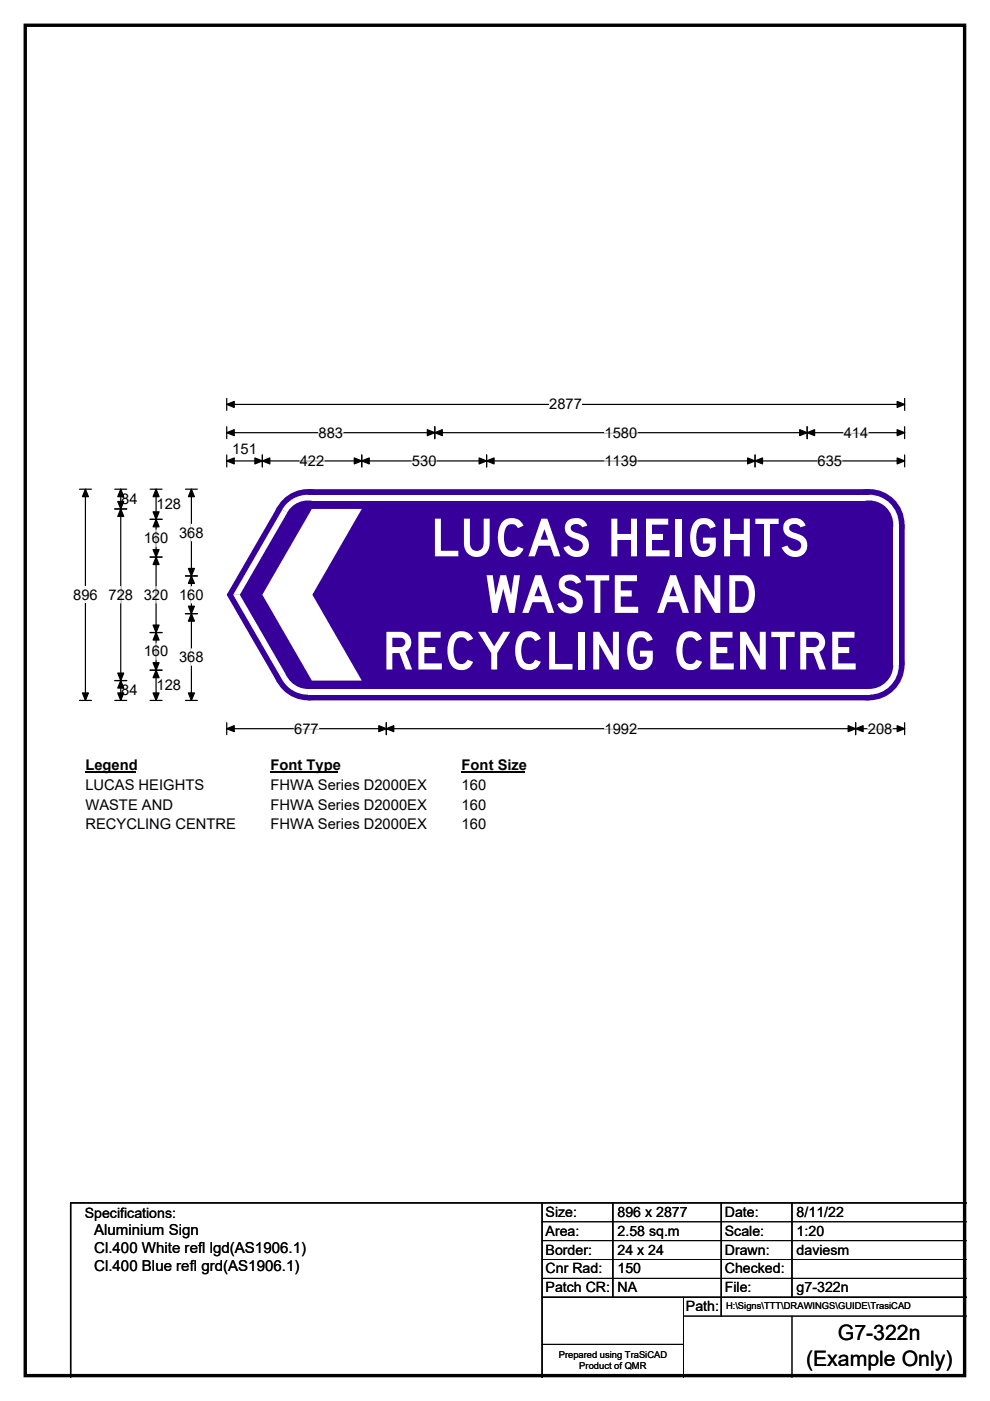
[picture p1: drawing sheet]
<svg xmlns="http://www.w3.org/2000/svg" width="210mm" height="297mm" viewBox="0 0 210 297" stroke-linecap="round" stroke-linejoin="round" font-family="sans-serif">
<path d="M5.4 5.4h199.2v286.3h-199.2z" fill="none" stroke="#000" stroke-width=".72"/>
<path d="M48.1 85.7h143.8M48.1 84.5v2.5M191.9 84.5v2.5" fill="none" stroke="#000" stroke-width=".25"/>
<path d="M48.1 85.7l1.6-.6v1.3zM190.3 85.1l1.6 .6-1.6 .7z" fill="#000" stroke="#000" stroke-width=".25"/>
<path d="M116.5 84h6.9v3.5h-6.9z" fill="#fff"/>
<g fill="none" stroke="#000" stroke-width=".25">
<path d="M48.1 91.7h143.8M48.1 90.5v2.5M48.1 96.5v2.5M48.1 97.7h143.8M55.6 96.5v2.5M76.7 96.5v2.5M92.2 90.5v2.5M103.2 96.5v2.5M160.1 96.5v2.5M171.2 90.5v2.5M191.9 90.5v2.5M191.9 96.5v2.5"/>
<path d="M16.8 103.7h2.6M18.1 103.7v44.8M16.8 148.5h2.6M48.1 153.2v2.6M48.1 154.5h143.8M81.9 153.2v2.6M181.5 153.2v2.6M191.9 153.2v2.6"/>
</g>
<g fill="#000" stroke="#000" stroke-width=".25">
<path d="M48.1 91.7l1.6-.6v1.3zM48.1 97.7l1.6-.6v1.3zM55.6 97.7l1.6-.6v1.3zM54.1 97.1l1.5 .6-1.5 .7zM75.1 97.1l1.6 .6-1.6 .7zM76.7 97.7l1.6-.6v1.3zM92.2 91.7l1.6-.6v1.3zM90.6 91.1l1.6 .6-1.6 .7zM101.6 97.1l1.6 .6-1.6 .7zM103.2 97.7l1.6-.6v1.3zM158.6 97.1l1.5 .6-1.5 .7zM160.1 97.7l1.6-.6v1.3z"/>
<path d="M169.6 91.1l1.6 .6-1.6 .7zM171.2 91.7l1.6-.6v1.3zM190.3 91.1l1.6 .6-1.6 .7zM190.3 97.1l1.6 .6-1.6 .7zM18.1 103.7l.7 1.6h-1.3zM17.5 146.9h1.3l-.7 1.6zM48.1 154.5l1.6-.6v1.2zM81.9 154.5l1.6-.6v1.2zM80.3 153.9l1.6 .6-1.6 .6zM179.9 153.9l1.6 .6-1.6 .6zM181.5 154.5l1.6-.6v1.2zM190.3 153.9l1.6 .6-1.6 .6z"/>
</g>
<path d="M63.6 97.7h5.2M67.6 91.7h5.2M87.4 97.7h5.2M128.2 97.7h6.9M128.2 91.7h7M173.4 97.7h5.2M178.9 91.7h5.2M62.4 154.5h5.2M128.2 154.5h7M184.1 154.5h5.2" fill="none" stroke="#fff" stroke-width=".25"/>
<path d="M15.5 124.4h5.2v3.5h-5.2z" fill="#fff"/>
<g fill="none" stroke="#000" stroke-width=".25">
<path d="M24.3 107.9h2.6M24.3 103.7h2.6M25.6 103.7v44.8M31.8 103.7h2.6M31.8 110.1h2.6M31.8 118.1h2.6M33.1 103.7v44.8M39.3 103.7h2.6M40.6 103.7v44.8M31.8 134.1h2.6M39.3 122.1h2.6M39.3 130.1h2.6"/>
<path d="M24.3 144.3h2.6M24.3 148.5h2.6M31.8 148.5h2.6M31.8 142.1h2.6M39.3 148.5h2.6"/>
</g>
<g fill="#000" stroke="#000" stroke-width=".25">
<path d="M25.6 107.9l.6 1.6h-1.2zM25.6 103.7l.6 1.6h-1.2zM25 106.3h1.2l-.6 1.6zM33.1 110.1l.6 1.6h-1.2zM32.5 116.5h1.2l-.6 1.6zM33.1 103.7l.6 1.6h-1.2zM32.5 108.5h1.2l-.6 1.6zM33.1 118.1l.6 1.6h-1.2zM40.6 103.7l.6 1.6h-1.2zM32.5 132.5h1.2l-.6 1.6zM33.1 134.1l.6 1.6h-1.2zM40.6 122.1l.6 1.6h-1.2z"/>
<path d="M40 128.5h1.2l-.6 1.6zM40 120.5h1.2l-.6 1.6zM40.6 130.1l.6 1.6h-1.2zM25 142.7h1.2l-.6 1.6zM25.6 144.3l.6 1.6h-1.2zM25 146.9h1.2l-.6 1.6zM32.5 140.5h1.2l-.6 1.6zM33.1 142.1l.6 1.6h-1.2zM32.5 146.9h1.2l-.6 1.6zM40 146.9h1.2l-.6 1.6z"/>
</g>
<path d="M33.1 112.4v3.5M40.6 111.2v3.5M25.6 124.4v3.4M33.1 124.4v3.4M33.1 136.4v3.4M40.6 124.4v3.4M40.6 137.6v3.5" fill="none" stroke="#fff" stroke-width=".25"/>
<path d="M18.1 160.5h10.8v3.5h-10.8z" fill="#fff"/>
<path d="M18.1 163.8h10.8" fill="none" stroke="#000" stroke-width=".32"/>
<path d="M57.4 160.5h14.4v3.5h-14.4z" fill="#fff"/>
<path d="M57.4 163.8h14.4" fill="none" stroke="#000" stroke-width=".32"/>
<path d="M97.9 160.5h13.5v3.5h-13.5z" fill="#fff"/>
<path d="M97.9 163.8h13.5" fill="none" stroke="#000" stroke-width=".32"/>
<g fill="#fff">
<path d="M18.1 164.7h25.1v3.5h-25.1z"/>
<path d="M57.4 164.7h33v3.5h-33z"/>
<path d="M97.9 164.7h5.2v3.5h-5.2z"/>
<path d="M18.1 168.9h18.5v3.5h-18.5z"/>
<path d="M57.4 168.9h33v3.5h-33z"/>
<path d="M97.9 168.9h5.2v3.5h-5.2z"/>
<path d="M18.1 173.1h31.8v3.5h-31.8z"/>
<path d="M57.4 173.1h33v3.5h-33z"/>
<path d="M97.9 173.1h5.2v3.5h-5.2z"/>
</g>
<g fill="#37009b">
<path d="M58.8 107.5l6.5-3.8h119.1l7.5 7.5v29.8l-7.5 7.5h-119.1l-6.5-3.8-10.6-18.5v-.2z" fill-rule="evenodd"/>
<path d="M48.2 125.9h.3v.4h-.3z" fill-rule="evenodd"/>
<circle cx="65.3" cy="111.2" r="7.5"/>
<circle cx="65.3" cy="141" r="7.5"/>
<circle cx="184.4" cy="141" r="7.5"/>
<circle cx="184.4" cy="111.2" r="7.5"/>
</g>
<g fill="#fff">
<path d="M65.3 104.9h119.1v1.2h-119.1z" fill-rule="evenodd"/>
<path d="M60.9 106.7a6.3 6.3 0 0 1 4.4-1.8v6.3l-5.4-3.1z" fill-rule="evenodd"/>
</g>
<circle cx="65.3" cy="111.2" r="5.1" fill="#37009b"/>
<g fill="#fff">
<path d="M59.9 108.1l1 .6-10 17.4h-1.4z"/>
<path d="M49.5 126.1h1.4l10 17.5-1 .5z"/>
<path d="M59.9 144.1l5.4-3.1v6.3a6.3 6.3 0 0 1-5.4-3.2z" fill-rule="evenodd"/>
</g>
<circle cx="65.3" cy="141" r="5.1" fill="#37009b"/>
<g fill="#fff">
<path d="M65.3 146.1h119.1v1.2h-119.1z" fill-rule="evenodd"/>
<path d="M184.4 141l6.2-.1a6.3 6.3 0 0 1-6.2 6.4z" fill-rule="evenodd"/>
</g>
<circle cx="184.4" cy="141" r="5.1" fill="#37009b"/>
<g fill="#fff">
<path d="M189.5 111.2h1.2v29.9h-1.2z" fill-rule="evenodd"/>
<path d="M184.4 104.9a6.3 6.3 0 0 1 6.2 6.3h-6.2z" fill-rule="evenodd"/>
</g>
<circle cx="184.4" cy="111.2" r="5.1" fill="#37009b"/>
<path d="M66.1 107.9h10.6l-10.4 18.2 10.4 18.2h-10.6l-10.5-18.2z" fill-rule="evenodd" fill="#fff"/>
<path d="M115 255v37M130 255v20M153 255v24M168 255v20M205 255h-190v37M115 275h90" fill="none" stroke="#000" stroke-width=".3"/>
<path d="M115 259h90M115 263h90M115 267h90M115 271h90M145 279h60M145 275v17M168 279v13M115 285h30" fill="none" stroke="#000" stroke-width=".21"/>
<g font-size="11.1" fill="#fff">
<text x="91.3" y="118">LUCAS HEIGHTS</text>
<text x="103" y="129.9">WASTE AND</text>
<text x="81" y="141.9">RECYCLING CENTRE</text>
</g>
<g font-size="4.5">
<text x="177.7" y="284.2">G7-322n</text>
<text x="171" y="289.6">(Example Only)</text>
</g>
<g font-size="3.2">
<text x="20" y="261.9">Aluminium Sign</text>
<text x="20" y="265.7">Cl.400 White refl lgd(AS1906.1)</text>
<text x="20" y="269.6">Cl.400 Blue refl grd(AS1906.1)</text>
</g>
<g font-size="3.1">
<text x="116.5" y="86.8">2877</text>
<text x="67.6" y="92.8">883</text>
<text x="128.2" y="92.8">1580</text>
<text x="178.9" y="92.8">414</text>
<text x="49.3" y="96.3">151</text>
<text x="63.6" y="98.8">422</text>
<text x="87.4" y="98.8">530</text>
<text x="128.2" y="98.8">1139</text>
<text x="173.4" y="98.8">635</text>
<text x="25.7" y="106.8">84</text>
<text x="33.2" y="107.9">128</text>
<text x="38" y="114">368</text>
<text x="30.5" y="115.1">160</text>
<text x="15.5" y="127.2">896</text>
<text x="23" y="127.1">728</text>
<text x="30.5" y="127.2">320</text>
<text x="38" y="127.2">160</text>
<text x="30.5" y="139.1">160</text>
<text x="38" y="140.4">368</text>
<text x="25.7" y="147.4">84</text>
<text x="33.2" y="146.3">128</text>
<text x="62.4" y="155.6">677</text>
<text x="128.2" y="155.6">1992</text>
<text x="184.1" y="155.6">208</text>
<text x="18.1" y="163.3">Legend</text>
<text x="18.1" y="167.5">LUCAS HEIGHTS</text>
<text x="57.4" y="163.3">Font Type</text>
<text x="57.4" y="167.5">FHWA Series D2000EX</text>
<text x="97.9" y="163.3">Font Size</text>
<text x="97.9" y="167.5">160</text>
<text x="18.1" y="171.7">WASTE AND</text>
<text x="57.4" y="171.7">FHWA Series D2000EX</text>
<text x="97.9" y="171.7">160</text>
<text x="18.1" y="175.9">RECYCLING CENTRE</text>
<text x="57.4" y="175.9">FHWA Series D2000EX</text>
<text x="97.9" y="175.9">160</text>
</g>
<g font-size="3">
<text x="115.7" y="258">Size:</text>
<text x="131" y="258">896 x 2877</text>
<text x="153.7" y="258">Date:</text>
<text x="169" y="258">8/11/22</text>
<text x="18" y="258.2">Specifications:</text>
<text x="115.7" y="262">Area:</text>
<text x="131" y="262">2.58 sq.m</text>
<text x="153.7" y="262">Scale:</text>
<text x="169" y="262">1:20</text>
<text x="115.7" y="266">Border:</text>
<text x="115.7" y="270">Cnr Rad:</text>
<text x="131" y="266">24 x 24</text>
<text x="131" y="270">150</text>
<text x="153.7" y="266">Drawn:</text>
<text x="153.7" y="270">Checked:</text>
<text x="169" y="266">daviesm</text>
<text x="115.7" y="274">Patch CR:</text>
<text x="131" y="274">NA</text>
<text x="153.7" y="274">File:</text>
<text x="169" y="274">g7-322n</text>
<text x="145.5" y="278">Path:</text>
</g>
<g font-size="2">
<text x="154" y="277.6">H:\Signs\TTT\DRAWINGS\GUIDE\TrasiCAD</text>
<text x="118.5" y="287.8">Prepared using TraSiCAD</text>
<text x="122.9" y="290.2">Product of QMR</text>
</g>
</svg>
